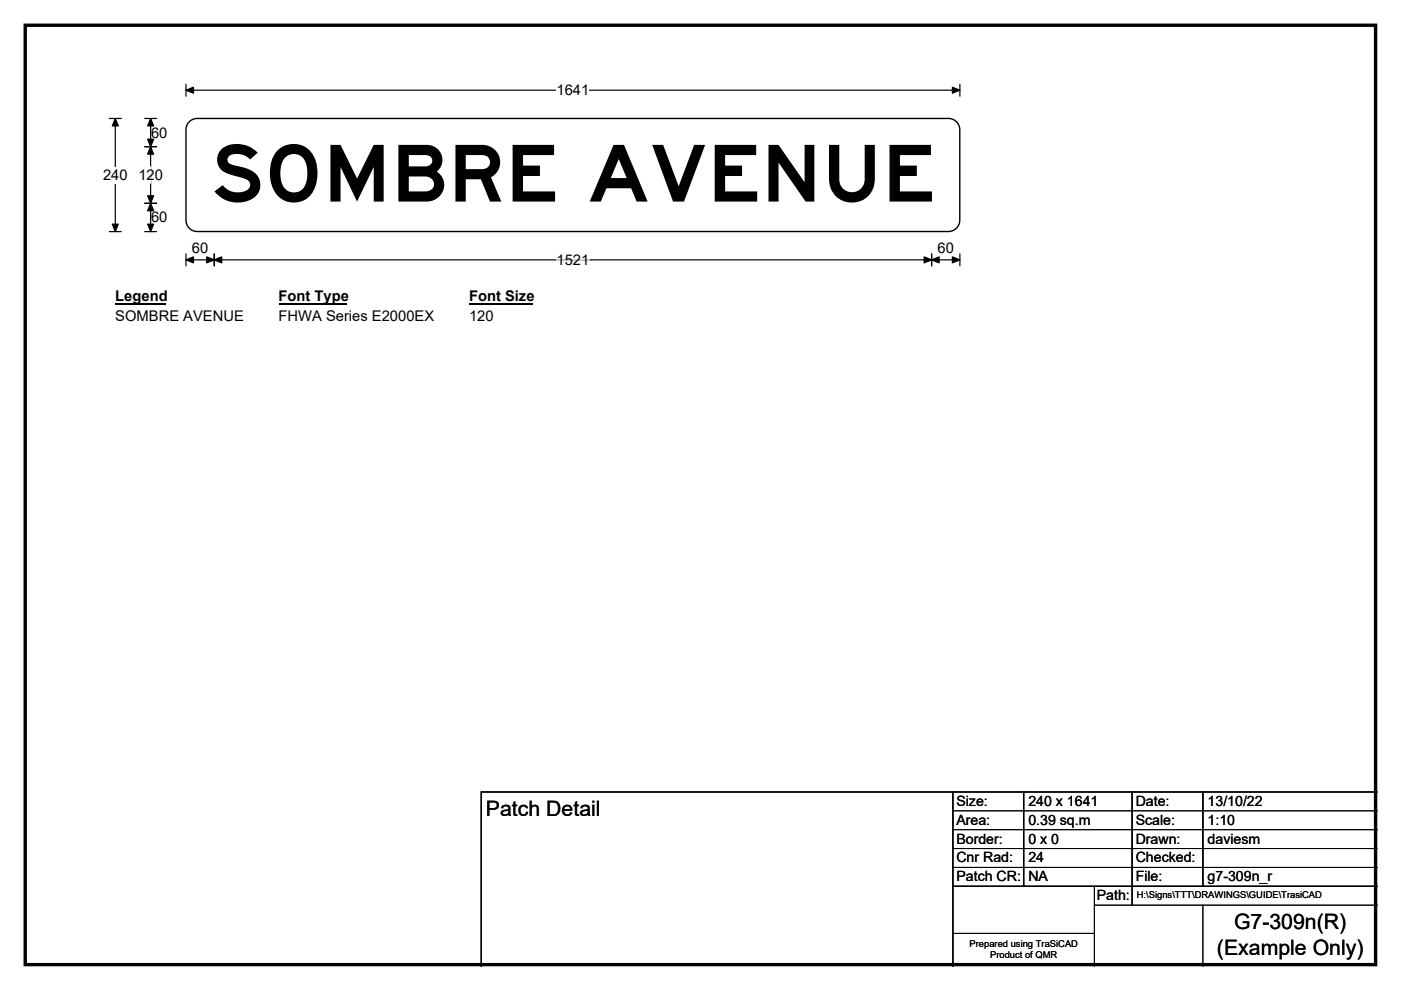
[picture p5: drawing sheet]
<svg xmlns="http://www.w3.org/2000/svg" width="297mm" height="210mm" viewBox="0 0 297 210" stroke-linecap="round" stroke-linejoin="round" font-family="sans-serif">
<path d="M5.4 5.4h286.3v199.2h-286.3z" fill="none" stroke="#000" stroke-width=".72"/>
<path d="M39.4 19.1h164.1M39.4 17.9v2.5M203.5 17.9v2.5" fill="none" stroke="#000" stroke-width=".25"/>
<path d="M39.4 19.1l1.6-.6v1.3zM201.9 18.5l1.6 .6-1.6 .7z" fill="#000" stroke="#000" stroke-width=".25"/>
<path d="M118 17.4h6.9v3.5h-6.9z" fill="#fff"/>
<path d="M23.2 25.1h2.5M24.4 25.1v24M23.2 49.1h2.5M39.4 55.1h164.1M39.4 53.8v2.6M45.4 53.8v2.6M197.5 53.8v2.6M203.5 53.8v2.6" fill="none" stroke="#000" stroke-width=".25"/>
<path d="M24.4 25.1l.7 1.6h-1.3zM23.8 47.5h1.3l-.7 1.6zM39.4 55.1l1.6-.6v1.3zM45.4 55.1l1.6-.6v1.3zM43.8 54.5l1.6 .6-1.6 .7zM195.9 54.5l1.6 .6-1.6 .7zM197.5 55.1l1.6-.6v1.3zM201.9 54.5l1.6 .6-1.6 .7z" fill="#000" stroke="#000" stroke-width=".25"/>
<path d="M118 55.1h6.9" fill="none" stroke="#fff" stroke-width=".25"/>
<path d="M21.8 35.4h5.2v3.5h-5.2z" fill="#fff"/>
<path d="M30.7 31.1h2.5M30.7 25.1h2.5M31.9 25.1v24M30.7 43.1h2.5M30.7 49.1h2.5" fill="none" stroke="#000" stroke-width=".25"/>
<path d="M31.9 31.1l.7 1.6h-1.3zM31.9 25.1l.7 1.6h-1.3zM31.3 29.5h1.3l-.7 1.6zM31.3 41.5h1.3l-.7 1.6zM31.9 43.1l.7 1.6h-1.3zM31.3 47.5h1.3l-.7 1.6z" fill="#000" stroke="#000" stroke-width=".25"/>
<path d="M31.9 35.4v3.5" fill="none" stroke="#fff" stroke-width=".25"/>
<path d="M24.4 61.1h10.8v3.5h-10.8z" fill="#fff"/>
<path d="M24.4 64.4h10.8" fill="none" stroke="#000" stroke-width=".32"/>
<path d="M59.1 61.1h14.4v3.5h-14.4z" fill="#fff"/>
<path d="M59.1 64.4h14.4" fill="none" stroke="#000" stroke-width=".32"/>
<path d="M99.4 61.1h13.5v3.5h-13.5z" fill="#fff"/>
<path d="M99.4 64.4h13.5" fill="none" stroke="#000" stroke-width=".32"/>
<g fill="#fff">
<path d="M24.4 65.3h27.2v3.5h-27.2z"/>
<path d="M59.1 65.3h32.8v3.5h-32.8z"/>
<path d="M99.4 65.3h5.2v3.5h-5.2z"/>
</g>
<path d="M40.3 25.6l1-.4 .5-.1h159.3a2.4 2.4 0 0 1 2.4 2.4v19.2a2.41 2.41 0 0 1-2.4 2.4h-159.3a2.39 2.39 0 0 1-2.4-2.4v-19.2a2.38 2.38 0 0 1 .9-1.9z" fill-rule="evenodd" fill="#fff" stroke="#fff" stroke-width=".21"/>
<path d="M40.3 25.6l1-.4 .5-.1h159.3a2.4 2.4 0 0 1 2.4 2.4v19.2a2.41 2.41 0 0 1-2.4 2.4h-159.3a2.39 2.39 0 0 1-2.4-2.4v-19.2a2.38 2.38 0 0 1 .9-1.9zM202 168v37M217 168v20M240 168v24M255 168v20M292 168h-190v37M202 188h90" fill="none" stroke="#000" stroke-width=".3"/>
<path d="M202 172h90M202 176h90M202 180h90M202 184h90M202 198h30M232 192h60M232 188v17M255 192v13" fill="none" stroke="#000" stroke-width=".21"/>
<text font-size="16.7" x="44.6" y="42.8">SOMBRE AVENUE</text>
<g font-size="4.5">
<text x="103" y="173">Patch Detail</text>
<text x="261.6" y="197.1">G7-309n(R)</text>
<text x="258" y="202.5">(Example Only)</text>
</g>
<g font-size="3.1">
<text x="118" y="20.2">1641</text>
<text x="32" y="29.2">60</text>
<text x="21.8" y="38.2">240</text>
<text x="29.3" y="38.2">120</text>
<text x="32" y="47.2">60</text>
<text x="40.7" y="53.7">60</text>
<text x="198.8" y="53.7">60</text>
<text x="118" y="56.2">1521</text>
<text x="24.4" y="63.9">Legend</text>
<text x="59.1" y="63.9">Font Type</text>
<text x="99.4" y="63.9">Font Size</text>
<text x="24.4" y="68.1">SOMBRE AVENUE</text>
<text x="59.1" y="68.1">FHWA Series E2000EX</text>
<text x="99.4" y="68.1">120</text>
</g>
<g font-size="3">
<text x="202.8" y="170.9">Size:</text>
<text x="218" y="170.9">240 x 1641</text>
<text x="240.8" y="170.9">Date:</text>
<text x="256" y="170.9">13/10/22</text>
<text x="202.8" y="174.9">Area:</text>
<text x="202.8" y="178.9">Border:</text>
<text x="218" y="174.9">0.39 sq.m</text>
<text x="218" y="178.9">0 x 0</text>
<text x="240.8" y="174.9">Scale:</text>
<text x="240.8" y="178.9">Drawn:</text>
<text x="256" y="174.9">1:10</text>
<text x="256" y="178.9">daviesm</text>
<text x="202.8" y="182.9">Cnr Rad:</text>
<text x="218" y="182.9">24</text>
<text x="240.8" y="182.9">Checked:</text>
<text x="202.8" y="186.9">Patch CR:</text>
<text x="218" y="186.9">NA</text>
<text x="232.5" y="190.9">Path:</text>
<text x="240.8" y="186.9">File:</text>
<text x="256" y="186.9">g7-309n_r</text>
</g>
<g font-size="2">
<text x="241" y="190.5">H:\Signs\TTT\DRAWINGS\GUIDE\TrasiCAD</text>
<text x="205.6" y="200.8">Prepared using TraSiCAD</text>
<text x="209.9" y="203.2">Product of QMR</text>
</g>
</svg>
